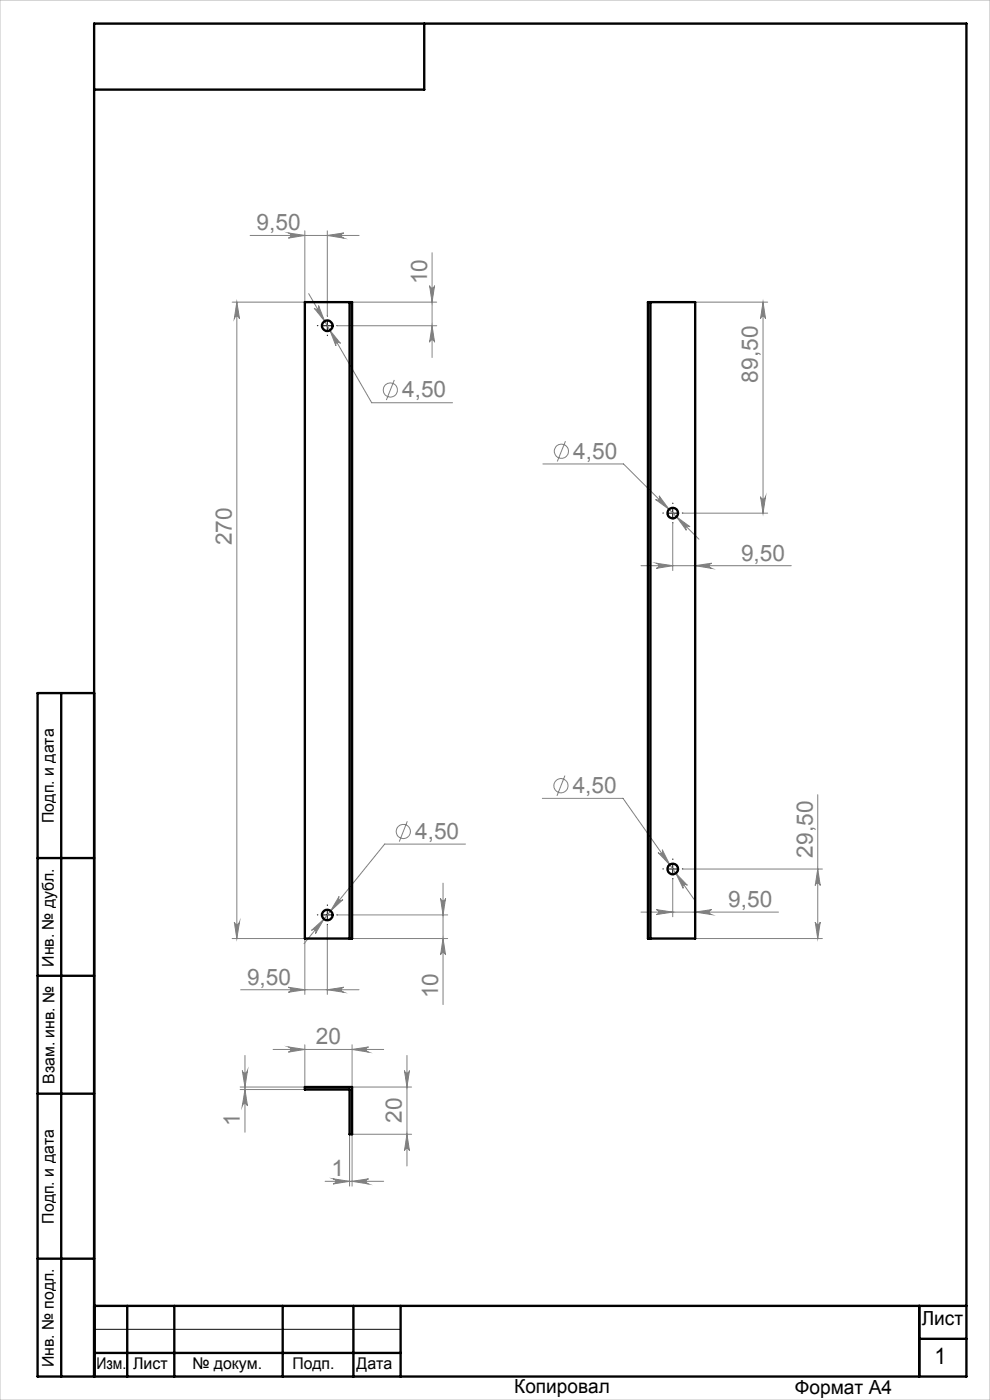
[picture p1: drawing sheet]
<svg xmlns="http://www.w3.org/2000/svg" width="210mm" height="297mm" viewBox="0 0 210 297" stroke-linecap="round" stroke-linejoin="round" font-family="sans-serif">
<g fill="none" stroke="#808080" stroke-width=".21">
<path d="M53.1 49.9h23.1M61.2 49.4l3.5 .5-3.5 .6a.55 .55 0 0 0 .5-.5 .55 .55 0 0 0-.5-.6zM64.7 49v15.1h-15.5M69.4 49.9l3.5-.5a.55 .55 0 0 0-.5 .6 .55 .55 0 0 0 .5 .5zM69.4 49v18M91.7 53.6v22.2M50.2 64.1l.6 3.5a.55 .55 0 0 0-.5-.5 .55 .55 0 0 0-.6 .5zM50.2 64.1v135M65.5 62.3l13.3 23.1h17.2M66.6 65.4a.53 .53 0 0 0 .8 .1 .53 .53 0 0 0 .2-.7l1.3 3.3zM70 70.1l2.2 2.7a.55 .55 0 0 0-.7-.1 .55 .55 0 0 0-.2 .7zM71.5 69.1h21.1"/>
<path d="M74.7 64.1h17.9M91.1 60.6a.53 .53 0 0 0 .6 .5 .53 .53 0 0 0 .5-.5l-.5 3.5zM91.7 69.1l.5 3.5a.53 .53 0 0 0-.5-.5 .53 .53 0 0 0-.6 .5zM147.5 64.1h15.3M161.9 64.1l.5 3.5a.53 .53 0 0 0-.5-.5 .53 .53 0 0 0-.6 .5zM161.9 64.1v44.8M83.6 80.6l-1.6 4.3M115.1 98.4h17.2l16 16M119.9 93.6l-1.7 4.3M139.2 119.5l3.5 .5-3.5 .6a.55 .55 0 0 0 .5-.6 .55 .55 0 0 0-.5-.5zM139.8 105.2l2.1 2.9-2.8-2.1a.54 .54 0 0 0 .7-.1 .54 .54 0 0 0 0-.7zM142.7 111v10"/>
<path d="M143.5 109.6l2.9 2.2a.54 .54 0 0 0-.8 0 .54 .54 0 0 0 0 .7zM144.9 108.9h17.9M161.3 105.4a.53 .53 0 0 0 .6 .5 .53 .53 0 0 0 .5-.5l-.5 3.5zM136 120h31.9M147.5 120l3.5-.5a.55 .55 0 0 0-.5 .5 .55 .55 0 0 0 .5 .6zM86.4 174.2l-1.7 4.3M98.7 179.1h-17.1l-17.1 21.1M115 169.4h17.2l15 21.4M119.8 164.5l-1.7 4.3M173.5 168.6v30.5M49.2 199.1h15.5v11.9M49.7 195.6a.55 .55 0 0 0 .6 .5 .55 .55 0 0 0 .5-.5l-.6 3.5z"/>
<path d="M66.1 197.4l2.6-2.4-1.8 3a.54 .54 0 0 0-.1-.7 .54 .54 0 0 0-.7 .1zM69.4 196.2v14.8M71.5 194.1h23.5M71.9 190.2a.53 .53 0 0 0 .1 .7 .53 .53 0 0 0 .7-.1l-2.6 2.4zM74.7 199.1h20.3M93.5 190.6a.53 .53 0 0 0 .5 .5 .53 .53 0 0 0 .5-.5l-.5 3.5zM94 199.1l.5 3.5a.53 .53 0 0 0-.5-.5 .53 .53 0 0 0-.5 .5zM94 187.4v25.7M136 193.5h29.1M139.2 193l3.5 .5-3.5 .5a.53 .53 0 0 0 .5-.5 .53 .53 0 0 0-.5-.5zM139.6 180.9a.53 .53 0 0 0 .7 .1 .53 .53 0 0 0 .2-.7l1.6 3.1zM142.7 186.5v8"/>
<path d="M143.4 185.3l2.4 2.5a.55 .55 0 0 0-.7-.1 .55 .55 0 0 0-.2 .8zM144.9 184.4h29.5M147.5 193.5l3.5-.5a.53 .53 0 0 0-.6 .5 .53 .53 0 0 0 .6 .5zM147.5 199.1h26.9M172.9 195.6a.53 .53 0 0 0 .6 .5 .53 .53 0 0 0 .5-.5l-.5 3.5zM173.5 184.4l.5 3.5a.53 .53 0 0 0-.5-.5 .53 .53 0 0 0-.6 .5zM51 210h25.2M61.2 209.4l3.5 .6-3.5 .5a.53 .53 0 0 0 .5-.5 .53 .53 0 0 0-.5-.6zM69.4 210l3.5-.6a.53 .53 0 0 0-.5 .6 .53 .53 0 0 0 .5 .5zM50.9 231.1h13.8M51.4 227.1a.55 .55 0 0 0 .5 .5 .55 .55 0 0 0 .6-.5l-.5 3.5zM52 231.1l.5 3.5a.55 .55 0 0 0-.6-.5 .55 .55 0 0 0-.5 .5z"/>
<path d="M52 223.9v16.3M57.9 222.6h23.5M61.2 222.1l3.5 .5-3.5 .6a.55 .55 0 0 0 .5-.5 .55 .55 0 0 0-.5-.6zM64.7 221.6v9h-13.8M74.7 221.6v9h12.6M74.7 222.6l3.5-.5a.55 .55 0 0 0-.5 .6 .55 .55 0 0 0 .5 .5zM85.8 227.1a.53 .53 0 0 0 .5 .5 .53 .53 0 0 0 .6-.5l-.6 3.5zM86.3 223.9v23.5M69 250.6h12.4M70.7 250.1l3.5 .5-3.5 .6a.55 .55 0 0 0 .5-.6 .55 .55 0 0 0-.5-.5zM74.2 240.6v11M74.7 250.6l3.5-.5a.55 .55 0 0 0-.5 .5 .55 .55 0 0 0 .5 .6z"/>
<path d="M86.3 240.6l.6 3.5a.53 .53 0 0 0-.6-.5 .53 .53 0 0 0-.5 .5zM87.3 240.6h-12.6v11"/>
<circle cx="82.8" cy="82.7" r="1.5"/>
<circle cx="119.1" cy="95.7" r="1.51"/>
<circle cx="85.6" cy="176.4" r="1.51"/>
<circle cx="119" cy="166.7" r="1.51"/>
</g>
<g fill="none" stroke="#000" stroke-width=".21" stroke-dasharray="15.2 1.3 1.3 1.3">
<path d="M67.4 69.1h-.1M69.4 67.1v-.1M69.4 71.1v.1M71.4 69.1h.2M140.7 108.8h-.1M142.7 106.8v-.1M142.7 110.8v.2M144.7 108.8h.1M67.4 194.1h-.1M69.4 192.1v-.1M69.4 196.1v.1M71.4 194.1h.2"/>
<path d="M140.7 184.3h-.1M142.7 182.3v-.1M142.7 186.3v.2M144.7 184.3h.1"/>
</g>
<path d="M68.4 69.1h2M69.4 68.1v2M141.7 108.9h2M142.7 107.8v2.1M68.4 194.1h2M69.4 193.1v2M141.7 184.4h2M142.7 183.4v1.9M20 282h65" fill="none" stroke="#000" stroke-width=".21"/>
<g fill="none" stroke="#000" stroke-width=".5">
<path d="M90 5v14h-70M13 147v145M20 147h-12v145h197v-287h-185v287M8 182h12M8 207h12M8 232h12M8 267h12M20 277h185M27 277v15M37 277v15M60 277v15M75 277v15"/>
<path d="M85 277v15M195 277v15M20 287h65M195 284h10"/>
</g>
<path d="M0 0h210v297h-210z" fill="none" stroke="#c0c0c0" stroke-width=".21"/>
<g fill="#808080">
<path d="M69.4 49.9l3.5-.5a.55 .55 0 0 0-.5 .6 .55 .55 0 0 0 .5 .5zM61.2 49.4l3.5 .5-3.5 .6a.55 .55 0 0 0 .5-.5 .55 .55 0 0 0-.5-.6zM69.4 210l3.5-.6a.53 .53 0 0 0-.5 .6 .53 .53 0 0 0 .5 .5zM61.2 209.4l3.5 .6-3.5 .5a.53 .53 0 0 0 .5-.5 .53 .53 0 0 0-.5-.6z"/>
<path d="M66.6 65.4l2.3 2.7-1.3-3.3a.53 .53 0 0 1-.2 .8 .53 .53 0 0 1-.8-.2zM70 70.1l1.3 3.3a.55 .55 0 0 1 .2-.8 .55 .55 0 0 1 .7 .2zM66.1 197.4a.54 .54 0 0 1 .7-.1 .54 .54 0 0 1 .1 .7l1.8-3zM71.9 190.2l-1.8 3 2.6-2.4a.53 .53 0 0 1-.7 .1 .53 .53 0 0 1-.1-.7zM139.2 119.5l3.5 .5-3.5 .6a.55 .55 0 0 0 .5-.6 .55 .55 0 0 0-.5-.5zM147.5 120l3.5-.5a.55 .55 0 0 0-.5 .5 .55 .55 0 0 0 .5 .6zM139.2 193l3.5 .5-3.5 .5a.53 .53 0 0 0 .5-.5 .53 .53 0 0 0-.5-.5zM147.5 193.5l3.5-.5a.53 .53 0 0 0-.6 .5 .53 .53 0 0 0 .6 .5zM143.5 109.6l2.1 2.9a.54 .54 0 0 1 0-.7 .54 .54 0 0 1 .8 0zM139.8 105.2a.54 .54 0 0 1 0 .7 .54 .54 0 0 1-.7 .1l2.8 2.1zM143.4 185.3l1.5 3.2a.54 .54 0 0 1 .2-.8 .54 .54 0 0 1 .7 .1zM139.6 180.9l2.5 2.5-1.6-3.1a.53 .53 0 0 1-.2 .7 .53 .53 0 0 1-.7-.1zM70.7 250.1l3.5 .5-3.5 .6a.55 .55 0 0 0 .5-.6 .55 .55 0 0 0-.5-.5zM74.7 250.6l3.5-.5a.55 .55 0 0 0-.5 .5 .55 .55 0 0 0 .5 .6z"/>
<path d="M74.7 222.6l3.5-.5a.55 .55 0 0 0-.5 .6 .55 .55 0 0 0 .5 .5zM61.2 222.1l3.5 .5-3.5 .6a.55 .55 0 0 0 .5-.5 .55 .55 0 0 0-.5-.6z"/>
<path d="M91.7 69.1l.5 3.5a.53 .53 0 0 0-.5-.5 .53 .53 0 0 0-.6 .5zM91.1 60.6a.53 .53 0 0 0 .6 .5 .53 .53 0 0 0 .5-.5l-.5 3.5zM161.3 105.4a.53 .53 0 0 0 .6 .5 .53 .53 0 0 0 .5-.5l-.5 3.5zM161.9 64.1l.5 3.5a.53 .53 0 0 0-.5-.5 .53 .53 0 0 0-.6 .5zM86.3 240.6l.6 3.5a.53 .53 0 0 0-.6-.5 .53 .53 0 0 0-.5 .5zM85.8 227.1a.53 .53 0 0 0 .5 .5 .53 .53 0 0 0 .6-.5l-.6 3.5z"/>
<path d="M50.2 64.1l.6 3.5a.55 .55 0 0 0-.5-.5 .55 .55 0 0 0-.6 .5zM49.7 195.6a.55 .55 0 0 0 .6 .5 .55 .55 0 0 0 .5-.5l-.6 3.5zM93.5 190.6a.53 .53 0 0 0 .5 .5 .53 .53 0 0 0 .5-.5l-.5 3.5zM94 199.1l.5 3.5a.53 .53 0 0 0-.5-.5 .53 .53 0 0 0-.5 .5zM173.5 184.4l.5 3.5a.53 .53 0 0 0-.5-.5 .53 .53 0 0 0-.6 .5zM172.9 195.6a.53 .53 0 0 0 .6 .5 .53 .53 0 0 0 .5-.5l-.5 3.5zM51.4 227.1a.55 .55 0 0 0 .5 .5 .55 .55 0 0 0 .6-.5l-.5 3.5zM52 231.1l.5 3.5a.55 .55 0 0 0-.6-.5 .55 .55 0 0 0-.5 .5z"/>
</g>
<g fill="none" stroke="#000" stroke-width=".5">
<path d="M64.7 64.1h10v135h-10zM74.2 64.1v135M137.4 64.1h10.1v135h-10.1zM138 64.1v135M64.7 230.6h10v10h-.5v-9.5h-9.5z"/>
<circle cx="69.4" cy="69.1" r="1.12"/>
<circle cx="142.7" cy="108.9" r="1.12"/>
<circle cx="69.4" cy="194.1" r="1.12"/>
<circle cx="142.7" cy="184.3" r="1.12"/>
</g>
<g font-size="4.8" fill="#808080">
<text x="54.4" y="48.9">9,50</text>
<text x="90.6" y="60.3" transform="rotate(-90 90.6 60.3)">10</text>
<text x="160.8" y="81.1" transform="rotate(-90 160.8 81.1)">89,50</text>
<text x="85.3" y="84.3">4,50</text>
<text x="121.6" y="97.3">4,50</text>
<text x="49.2" y="115.7" transform="rotate(-90 49.2 115.7)">270</text>
<text x="157.2" y="118.9">9,50</text>
<text x="121.5" y="168.3">4,50</text>
<text x="88.1" y="178">4,50</text>
<text x="172.4" y="181.9" transform="rotate(-90 172.4 181.9)">29,50</text>
<text x="154.5" y="192.4">9,50</text>
<text x="52.4" y="208.9">9,50</text>
<text x="92.9" y="211.8" transform="rotate(-90 92.9 211.8)">10</text>
<text x="67" y="221.5">20</text>
<text x="50.9" y="238.9" transform="rotate(-90 50.9 238.9)">1</text>
<text x="85.3" y="238.2" transform="rotate(-90 85.3 238.2)">20</text>
<text x="70.3" y="249.5">1</text>
</g>
<text font-size="4.8" x="198.2" y="289.5">1</text>
<g font-size="4.1">
<text x="195.5" y="281.2">Лист</text>
<text x="109.1" y="295.6">Копировал</text>
<text x="168.6" y="295.7">Формат А4</text>
</g>
<g font-size="3.4">
<text x="11.4" y="174.6" transform="rotate(-90 11.4 174.6)">Подп. и дата</text>
<text x="11.4" y="205.1" transform="rotate(-90 11.4 205.1)">Инв. № дубл.</text>
<text x="11.6" y="229.9" transform="rotate(-90 11.6 229.9)">Взам. инв. №</text>
<text x="11.4" y="259.6" transform="rotate(-90 11.4 259.6)">Подп. и дата</text>
<text x="11.4" y="290" transform="rotate(-90 11.4 290)">Инв. № подл.</text>
<text x="20.4" y="290.4">Изм.</text>
<text x="28.2" y="290.4">Лист</text>
<text x="40.8" y="290.4">№ докум.</text>
<text x="62" y="290.4">Подп.</text>
<text x="75.6" y="290.4">Дата</text>
</g>
</svg>
